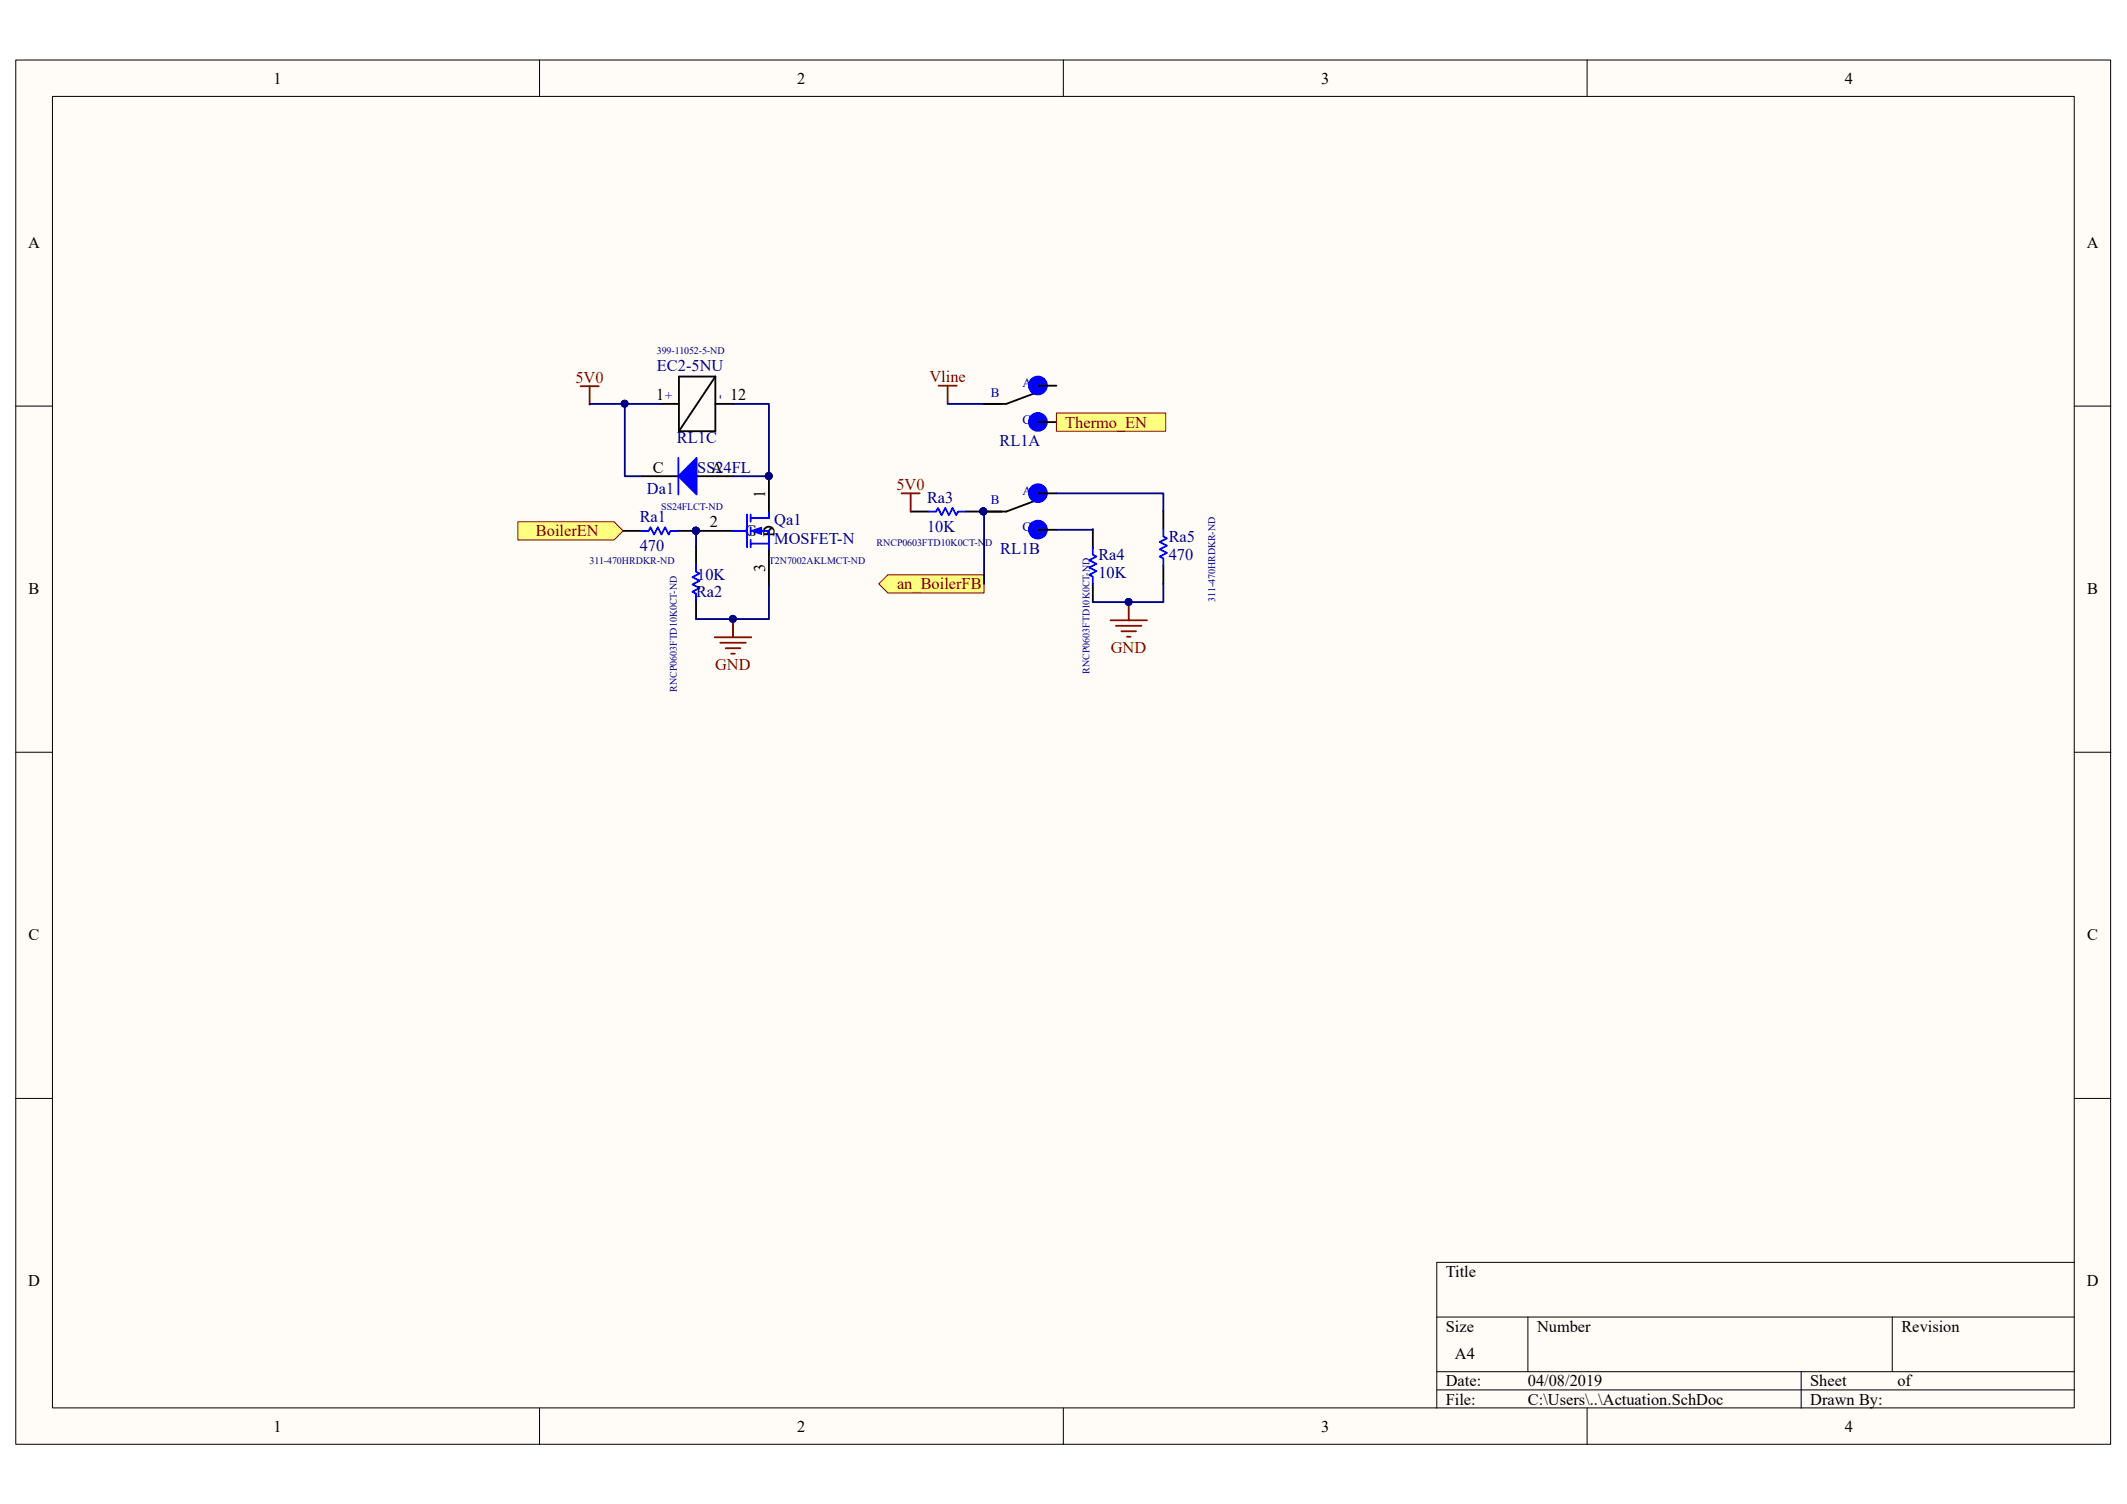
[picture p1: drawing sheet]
<svg xmlns="http://www.w3.org/2000/svg" width="297mm" height="210mm" viewBox="0 0 297 210" stroke-linecap="round" stroke-linejoin="round" font-family="sans-serif">
<path d="M2.2 8.4h292.5v193.3h-292.5z" fill="#fffcf8"/>
<path d="M2.2 8.4h292.5v193.3h-292.5z" fill="none" stroke="#000" stroke-width=".14"/>
<path d="M7.4 13.5h282.2v183.1h-282.2z" fill="#fffcf8"/>
<g fill="none" stroke="#000" stroke-width=".14">
<path d="M7.3 13.5h282.3v183.1h-282.3zM75.3 8.4v5.1M148.5 8.4v5.1M221.6 8.4v5.1M2.2 56.7h5.1M289.7 56.7h5.1M2.2 105h5.1M289.7 105h5.1M2.2 153.4h5.1M289.7 153.4h5.1M289.7 176.3h-89.1v20.3M75.3 196.6v5.1"/>
<path d="M148.5 196.6v5.1M200.6 183.9h89.1M200.6 191.5h89.1M200.6 194.1h89.1M213.4 183.9v7.6M221.6 196.6v5.1M251.5 191.5v5.1M264.2 183.9v7.6"/>
</g>
<path d="M92.3 56.4h2.5M99.9 56.4h2.5M99.9 52.6l-5.1 7.6M99.9 52.6v7.6h-5.1M99.9 52.6h-5.1v7.6M145 58.9h2.5M145 53.9h2.5M145.6 54.5l-5.1 1.9h-3.2M145 74h2.5M145 68.9h2.5M145.6 69.5l-5.1 1.9h-3.2" fill="none" stroke="#000" stroke-width=".25"/>
<g fill="none" stroke="#00f" stroke-width="1.3">
<circle cx="144.9" cy="58.9" r=".75"/>
<circle cx="144.9" cy="53.8" r=".75"/>
<circle cx="144.9" cy="74" r=".75"/>
<circle cx="144.9" cy="68.9" r=".75"/>
</g>
<circle cx="137.3" cy="71.4" r=".48" fill="#000080" stroke="#000080" stroke-width=".14"/>
<path d="M131.1 53.9h2.5M132.3 53.9v2.5" fill="none" stroke="#800000" stroke-width=".25"/>
<path d="M147.5 57.7h15.3v2.5h-15.3z" fill-rule="evenodd" fill="#ffff80" stroke="#800000" stroke-width=".14"/>
<path d="M97.2 74.1h5.1M107.4 66.5v5.1M107.4 76.7v5.1" fill="none" stroke="#000" stroke-width=".25"/>
<g fill="#000080" stroke="#000080" stroke-width=".14">
<circle cx="107.3" cy="66.5" r=".48"/>
<circle cx="97.2" cy="74.1" r=".48"/>
</g>
<path d="M102.3 74.1h2M104.3 71.8v4.6M104.8 72.4h2.6M104.8 74.1h2.6v2.6M104.8 75.9h2.6M104.8 71.8v1.1M104.8 73.6v1M104.8 75.4v1" fill="none" stroke="#00f" stroke-width=".25"/>
<path d="M104.8 74.1l1.6-.5v1z" fill="#00f"/>
<path d="M104.8 74.1l1.6-.5v1z" fill="none" stroke="#00f" stroke-width=".14"/>
<path d="M89.6 74.1h1l.2-.5 .5 1 .6-1 .5 1 .5-1 .5 1 .2-.5h1M107.4 71.6v.8" fill="none" stroke="#00f" stroke-width=".25"/>
<g fill="#000080" stroke="#000080" stroke-width=".14">
<circle cx="107.3" cy="66.5" r=".48"/>
<circle cx="97.2" cy="74.1" r=".48"/>
</g>
<path d="M81.1 53.9h2.5M82.3 53.9v2.6" fill="none" stroke="#800000" stroke-width=".25"/>
<path d="M87 74.1h2.6M94.6 74.1h2.6" fill="none" stroke="#000" stroke-width=".25"/>
<path d="M72.3 72.9h13.4l1.3 1.2-1.3 1.3h-13.4z" fill-rule="evenodd" fill="#ffff80" stroke="#800000" stroke-width=".14"/>
<path d="M127.2 71.4h2.5M134.8 71.4h2.5M152.6 73.9v2.5M152.6 81.5v2.6" fill="none" stroke="#000" stroke-width=".25"/>
<g fill="#000080" stroke="#000080" stroke-width=".14">
<circle cx="137.3" cy="71.4" r=".48"/>
<circle cx="157.6" cy="84.1" r=".48"/>
</g>
<path d="M129.7 71.4h1l.3-.5 .5 1 .5-1 .5 1 .5-1 .5 1 .3-.5h1M152.6 76.4v1.1l.5 .2-1 .5 1 .5-1 .5 1 .6-1 .5 .5 .2v1" fill="none" stroke="#00f" stroke-width=".25"/>
<path d="M125.9 68.9h2.5M127.2 68.9v2.5M155.1 86.6h5.1M155.8 87.4h3.6M156.6 88.1h2M157.4 88.9h.5M157.6 84.1v2.5" fill="none" stroke="#800000" stroke-width=".25"/>
<path d="M124 80.3h13.4v2.5h-13.4l-1.3-1.3z" fill-rule="evenodd" fill="#ffff80" stroke="#800000" stroke-width=".14"/>
<path d="M89.6 66.5h5.1M97.3 66.5h5.1M162.4 71.4v2.5M162.4 79v2.5" fill="none" stroke="#000" stroke-width=".25"/>
<path d="M162.4 73.9v1l.6 .3-1.1 .5 1.1 .5-1.1 .5 1.1 .5-1.1 .5 .5 .3v1" fill="none" stroke="#00f" stroke-width=".25"/>
<path d="M94.7 66.5l2.6-2.5v5z" fill="#00f"/>
<path d="M94.7 66.5l2.6-2.5v5zM94.7 64v5M97.2 78.8v1l.5 .3-1 .5 1 .5-1 .5 1 .5-1 .5 .5 .3v1" fill="none" stroke="#00f" stroke-width=".25"/>
<path d="M97.2 76.3v2.5M97.2 83.9v2.5" fill="none" stroke="#000" stroke-width=".25"/>
<path d="M82.3 56.5v-.1h4.9v10.1h2.4M87.2 56.4h5.1M102.4 56.4h5v10.1h-5M132.3 56.4h5M97.2 74.1v2.2M137.3 71.4h.1v10.1M147.5 68.9h14.9v2.5M152.6 73.9v.1h-5.1M107.4 81.8v4.6h-10.2M162.4 81.5v2.6h-9.8" fill="none" stroke="#000080" stroke-width=".25"/>
<g fill="#000080" stroke="#000080" stroke-width=".14">
<circle cx="137.3" cy="71.4" r=".48"/>
<circle cx="157.6" cy="84.1" r=".48"/>
<circle cx="107.3" cy="66.5" r=".48"/>
<circle cx="87.2" cy="56.4" r=".48"/>
<circle cx="102.3" cy="86.4" r=".48"/>
<circle cx="97.2" cy="74.1" r=".48"/>
</g>
<path d="M99.8 89h5.1M100.6 89.8h3.5M101.3 90.5h2.1M102.1 91.3h.5M102.4 86.4v2.6" fill="none" stroke="#800000" stroke-width=".25"/>
<g font-size="2.3">
<text x="38.2" y="11.7">1</text>
<text x="111.3" y="11.7">2</text>
<text x="184.5" y="11.7">3</text>
<text x="257.6" y="11.7">4</text>
<text x="3.9" y="34.6">A</text>
<text x="291.4" y="34.6">A</text>
<text x="91.6" y="55.9">1</text>
<text x="101.9" y="55.9">12</text>
<text x="91.1" y="66">C</text>
<text x="99.3" y="66">A</text>
<text x="106.8" y="69.6" transform="rotate(-90 106.8 69.6)">1</text>
<text x="99.1" y="73.6">2</text>
<text x="104.1" y="74.9">G</text>
<text x="108.2" y="75" transform="rotate(-90 108.2 75)">D</text>
<text x="108.2" y="74.9" transform="rotate(-90 108.2 74.9)">S</text>
<text x="4" y="82.9">B</text>
<text x="106.8" y="79.8" transform="rotate(-90 106.8 79.8)">3</text>
<text x="291.5" y="82.9">B</text>
<text x="4" y="131.3">C</text>
<text x="291.5" y="131.3">C</text>
<text x="3.9" y="179.6">D</text>
<text x="201.9" y="178.3">Title</text>
<text x="291.4" y="179.6">D</text>
<text x="201.9" y="186">Size</text>
<text x="214.6" y="186">Number</text>
<text x="265.5" y="186">Revision</text>
<text x="203.2" y="189.8">A4</text>
<text x="201.9" y="193.6">Date:</text>
<text x="201.9" y="196.1">File:</text>
<text x="213.3" y="193.6">04/08/2019</text>
<text x="213.4" y="196.1">C:\Users\..\Actuation.SchDoc</text>
<text x="252.8" y="193.6">Sheet</text>
<text x="252.8" y="196.1">Drawn By:</text>
<text x="265" y="193.6">of</text>
<text x="38.2" y="199.9">1</text>
<text x="111.3" y="199.9">2</text>
<text x="184.5" y="199.9">3</text>
<text x="257.6" y="199.9">4</text>
</g>
<g font-size="2.3" fill="#800000">
<text x="80.3" y="53.4">5V0</text>
<text x="129.8" y="53.4">Vline</text>
<text x="148.8" y="59.7">Thermo_EN</text>
<text x="125.2" y="68.4">5V0</text>
<text x="74.8" y="74.9">BoilerEN</text>
<text x="125.3" y="82.3">an_BoilerFB</text>
<text x="99.9" y="93.6">GND</text>
<text x="155.1" y="91.2">GND</text>
</g>
<g font-size="2.3" fill="#000080">
<text x="91.7" y="51.8">EC2-5NU</text>
<text x="94.5" y="61.8">RL1C</text>
<text x="97.4" y="66">SS24FL</text>
<text x="139.6" y="62.3">RL1A</text>
<text x="90.3" y="69">Da1</text>
<text x="129.5" y="70.2">Ra3</text>
<text x="89.3" y="77">470</text>
<text x="89.3" y="72.9">Ra1</text>
<text x="108.1" y="73.4">Qa1</text>
<text x="108.1" y="75.9">MOSFET-N</text>
<text x="129.5" y="74.3">10K</text>
<text x="139.7" y="77.3">RL1B</text>
<text x="163.2" y="75.7">Ra5</text>
<text x="97.2" y="83.4">Ra2</text>
<text x="97.4" y="81">10K</text>
<text x="153.4" y="80.8">10K</text>
<text x="153.4" y="78.2">Ra4</text>
<text x="163.2" y="78.2">470</text>
</g>
<g font-size="1.8" fill="#000080">
<text x="94" y="55.8" transform="rotate(-90 94 55.8)">+</text>
<text x="101" y="55.8" transform="rotate(-90 101 55.8)">-</text>
<text x="138.3" y="55.4">B</text>
<text x="142.8" y="59.2">C</text>
<text x="142.8" y="54.1">A</text>
<text x="138.3" y="70.4">B</text>
<text x="142.8" y="69.1">A</text>
<text x="142.8" y="74.2">C</text>
</g>
<g font-size="1.4" fill="#000080">
<text x="91.7" y="49.5">399-11052-5-ND</text>
<text x="92.3" y="71.2">SS24FLCT-ND</text>
<text x="122.4" y="76.2">RNCP0603FTD10K0CT-ND</text>
<text x="82.3" y="78.7">311-470HRDKR-ND</text>
<text x="107.4" y="78.7">T2N7002AKLMCT-ND</text>
<text x="169.7" y="84" transform="rotate(-90 169.7 84)">311-470HRDKR-ND</text>
<text x="152.1" y="94.1" transform="rotate(-90 152.1 94.1)">RNCP0603FTD10K0CT-ND</text>
<text x="94.5" y="96.6" transform="rotate(-90 94.5 96.6)">RNCP0603FTD10K0CT-ND</text>
</g>
</svg>
